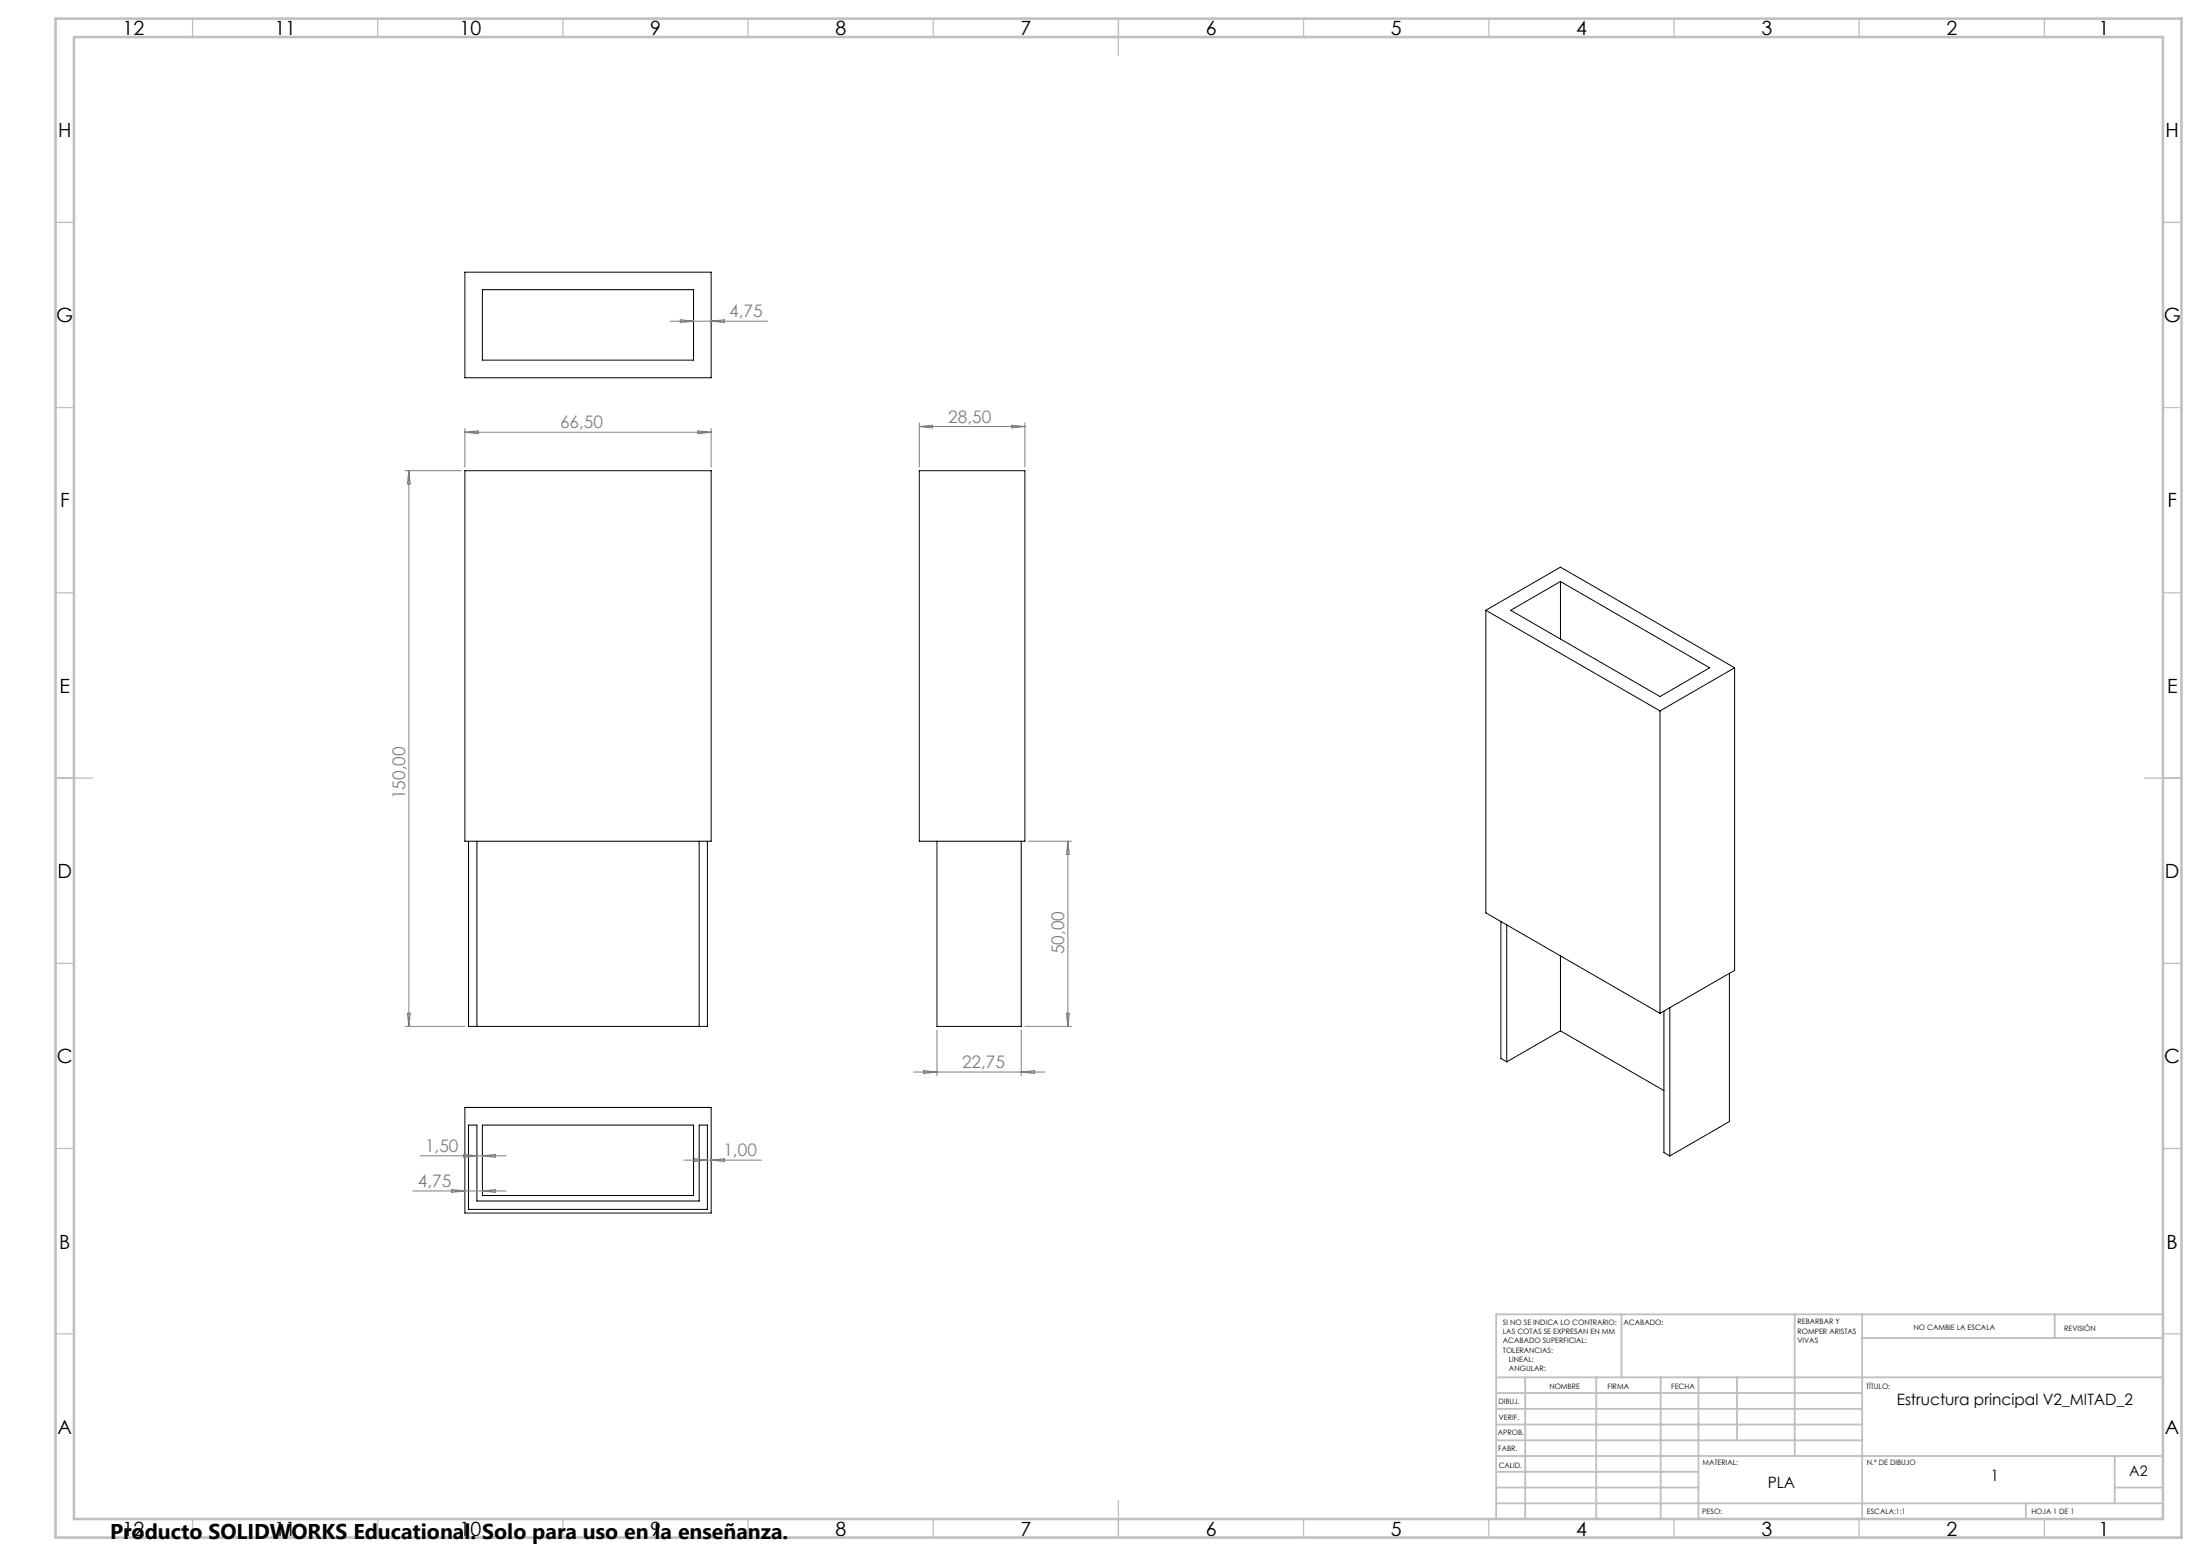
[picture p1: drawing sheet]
<svg xmlns="http://www.w3.org/2000/svg" width="594mm" height="420mm" viewBox="0 0 594 420" stroke-linecap="round" stroke-linejoin="round" font-family="sans-serif">
<g fill="none" stroke="#000" stroke-width=".27">
<path d="M125.5 73.5h66.5v28.5h-66.5zM130.2 78.2h57.1v19h-57.1zM125.5 127.1h66.5v100h-66.5zM248.2 127.1h28.5v100h-28.5zM421.3 157v15.5M401.2 164.7l47 27.2M401.2 164.7l20.1-11.6 47 27.2M401.2 164.7v81.7l47 27.1M407.9 164.7l13.4-7.7 40.3 23.3-13.4 7.7zM448.2 191.9v81.6M468.3 180.3l-20.1 11.6M468.3 180.3v81.6l-20.1 11.6"/>
<path d="M126.5 227.1v50h64.5v-50M128.8 227.1v50M188.8 227.1v50M253 227.1v50h22.7v-50M405.2 248.7v37l1.6 .9M406.8 249.6v37M421.3 258v20.3M421.3 278.3l28 16.1M421.3 278.3l-14.5 8.3M449.3 272.9v38.2l1.5 .9M450.8 272v40M466.9 262.7v40l-16.1 9.3"/>
<path d="M125.5 298.9h66.5v28.5h-66.5zM126.5 303.7h2.3v20.5h60v-20.5h2.2v22.7h-64.5zM130.2 303.7h57.1v19h-57.1z"/>
</g>
<g fill="none" stroke="#808080" stroke-width=".27">
<path d="M180.9 86.7h26.3M183.7 86.3l3.6 .4-3.6 .4zM192 86.7l3.6-.4v.8zM125.5 115.7v10.4M125.5 116.7h66.5M125.5 116.7l3.6-.4v.8zM188.5 116.3l3.5 .4-3.5 .4zM192 115.7v10.4M248.2 114.1v12M248.2 115.1h28.5M248.2 115.1l3.6-.3v.7zM273.2 114.8l3.5 .3-3.5 .4z"/>
<path d="M276.7 114.1v12M109.4 127.1h15.1M110.4 127.1v150M110.4 127.1l.4 3.5h-.8zM277.7 227.1h11.6M288.3 227.1v50M288.3 227.1l.4 3.5h-.8zM109.4 277.1h16.1M110 273.5h.8l-.4 3.6zM253 278.1v12.3M275.7 278.1v12.3M276.7 277.1h12.6"/>
<path d="M287.9 273.5h.8l-.4 3.6zM246.6 289.4h35.5M249.4 289l3.6 .4-3.6 .4zM275.7 289.4l3.6-.4v.8zM113.5 312h23.1M125.2 311.6l3.6 .4-3.6 .4zM130.2 312l3.6-.4v.8zM184.6 313.1h21M187.5 312.8l3.5 .3-3.5 .4zM192 313.1l3.6-.3v.7zM111.5 321.5h25.1M122 321.1l3.5 .4-3.5 .4z"/>
<path d="M130.2 321.5l3.6-.4v.8z"/>
</g>
<g fill="none" stroke="#c0c0c0" stroke-width=".35">
<path d="M52 5v5M102 5v5M152 5v5M202 5v5M252 5v5M302 5v10M352 5v5M402 5v5M452 5v5M502 5v5M552 5v5M15 60h5"/>
<path d="M584 60h5M15 110h5M584 110h5M15 160h5M584 160h5M15 210h10M579 210h10M15 260h5M584 260h5M15 310h5M584 310h5M15 360h5"/>
<path d="M584 360h5M52 410v5M102 410v5M152 410v5M202 410v5M252 410v5M302 405v10M352 410v5M402 410v5M452 410v5M502 410v5M552 410v5"/>
</g>
<g fill="none" stroke="#c0c0c0" stroke-width=".5">
<path d="M437.8 354.8v17M484.6 354.8v38.2M502.8 354.8v55.2M554.8 354.8v6.4M584 354.8h-180v55.2M404 371.8h180M404 376h98.8M411.8 371.8v38.2M431 371.8v38.2M448.4 371.8v38.2M458.6 371.8v38.2M469 371.8v17"/>
<path d="M502.8 361.2h81.2M404 388.8h98.8M404 384.5h98.8M404 380.3h98.8M404 397.3h54.6M404 393h180M571 393v12.8M404 405.8h180M404 401.5h54.6M547 405.8v4.2M571 401.5h13"/>
</g>
<path d="M15 5h574v410h-574zM20 10h564v400h-564z" fill="none" stroke="#c0c0c0" stroke-width=".7"/>
<text font-size="5.8" x="29.7" y="415.3">Producto SOLIDWORKS Educational. Solo para uso en la enseñanza.</text>
<g font-size="5.3">
<text x="33.1" y="9.5">12</text>
<text x="74.1" y="9.5">11</text>
<text x="124.1" y="9.5">10</text>
<text x="175.6" y="9.5">9</text>
<text x="225.6" y="9.5">8</text>
<text x="275.6" y="9.5">7</text>
<text x="325.6" y="9.5">6</text>
<text x="375.6" y="9.5">5</text>
<text x="425.6" y="9.5">4</text>
<text x="475.6" y="9.5">3</text>
<text x="525.6" y="9.5">2</text>
<text x="566.6" y="9.5">1</text>
<text x="15.7" y="37">H</text>
<text x="584.7" y="37">H</text>
<text x="15.2" y="87">G</text>
<text x="584.2" y="87">G</text>
<text x="16.2" y="137">F</text>
<text x="585.2" y="137">F</text>
<text x="16.1" y="187">E</text>
<text x="585.1" y="187">E</text>
<text x="15.5" y="237">D</text>
<text x="584.5" y="237">D</text>
<text x="15.4" y="287">C</text>
<text x="584.4" y="287">C</text>
<text x="16" y="337">B</text>
<text x="585" y="337">B</text>
<text x="15.5" y="387">A</text>
<text x="584.5" y="387">A</text>
<text x="33.1" y="414.5">12</text>
<text x="74.1" y="414.5">11</text>
<text x="124.1" y="414.5">10</text>
<text x="175.6" y="414.5">9</text>
<text x="225.6" y="414.5">8</text>
<text x="275.6" y="414.5">7</text>
<text x="325.6" y="414.5">6</text>
<text x="375.6" y="414.5">5</text>
<text x="425.6" y="414.5">4</text>
<text x="475.6" y="414.5">3</text>
<text x="525.6" y="414.5">2</text>
<text x="566.6" y="414.5">1</text>
</g>
<g font-size="4.7" fill="#808080">
<text x="196.9" y="85.7">4,75</text>
<text x="151.2" y="115.6">66,50</text>
<text x="256" y="114.1">28,50</text>
<text x="109.4" y="215.7" transform="rotate(-90 109.4 215.7)">150,00</text>
<text x="287.3" y="257.5" transform="rotate(-90 287.3 257.5)">50,00</text>
<text x="259.8" y="288.3">22,75</text>
<text x="114.8" y="310.9">1,50</text>
<text x="195.3" y="312.1">1,00</text>
<text x="112.8" y="320.4">4,75</text>
</g>
<g font-size="4.2">
<text x="512.1" y="379.3">Estructura principal V2_MITAD_2</text>
<text x="477.3" y="401.7">PLA</text>
<text x="537.5" y="399.8">1</text>
</g>
<text font-size="3.9" x="574.9" y="398.5">A2</text>
<g font-size="2">
<text x="405.8" y="357.6">SI NO SE INDICA LO CONTRARIO:</text>
<text x="438.4" y="357.6">ACABADO:</text>
<text x="485.3" y="357.5">REBARBAR Y</text>
<text x="485.3" y="360">ROMPER ARISTAS</text>
<text x="516.6" y="359">NO CAMBIE LA ESCALA</text>
<text x="557.3" y="359.2">REVISIÓN</text>
<text x="405.8" y="360.1">LAS COTAS SE EXPRESAN EN MM</text>
<text x="405.8" y="362.6">ACABADO SUPERFICIAL:</text>
<text x="405.8" y="365.1">TOLERANCIAS:</text>
<text x="485.3" y="362.5">VIVAS</text>
<text x="407.4" y="367.6">LINEAL:</text>
<text x="407.4" y="370.1">ANGULAR:</text>
<text x="418.3" y="375">NOMBRE</text>
<text x="434" y="374.9">FIRMA</text>
<text x="451.2" y="374.9">FECHA</text>
<text x="503.9" y="374.9">TÍTULO:</text>
<text x="404.6" y="379.1">DIBUJ.</text>
<text x="404.7" y="383.3">VERIF.</text>
<text x="404.4" y="387.4">APROB.</text>
<text x="404.5" y="391.8">FABR.</text>
<text x="459.6" y="395.5">MATERIAL:</text>
<text x="504.1" y="395.5">N.º DE DIBUJO</text>
<text x="404.7" y="396.1">CALID.</text>
<text x="459.6" y="408.5">PESO:</text>
<text x="504.1" y="408.6">ESCALA:1:1</text>
<text x="548.5" y="408.6">HOJA 1 DE 1</text>
</g>
</svg>
